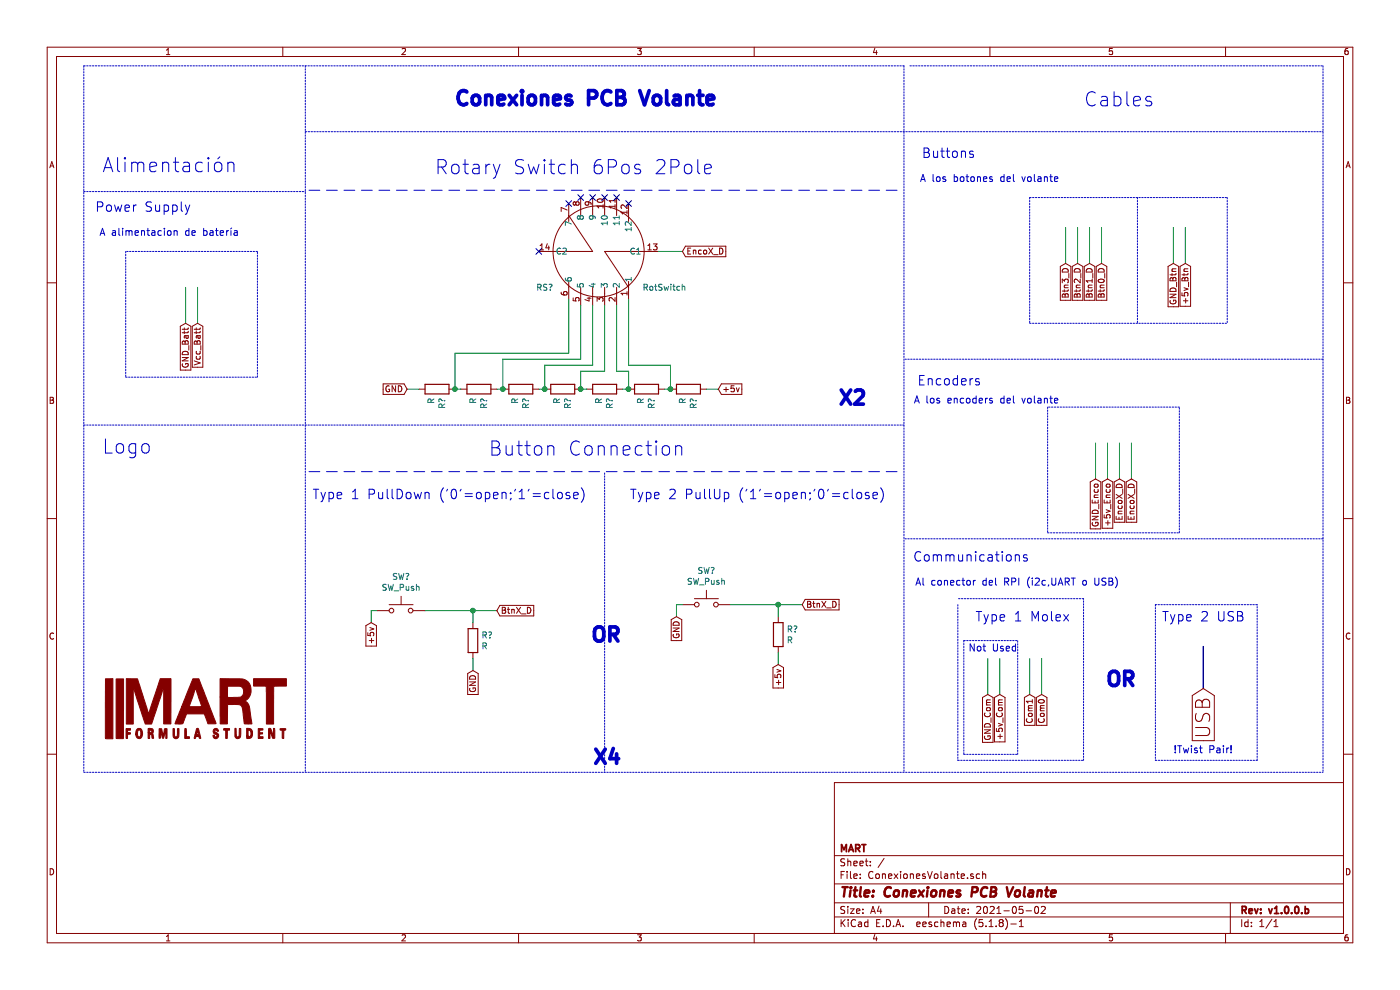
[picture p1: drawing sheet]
EESchema Schematic File Version 4
EELAYER 30 0
EELAYER END
$Descr A4 11693 8268
encoding utf-8
Sheet 1 1
Title "Conexiones PCB Volante"
Date "2021-05-02"
Rev "v1.0.0.b"
Comp "MART"
Comment1 ""
Comment2 ""
Comment3 ""
Comment4 ""
$EndDescr
$Comp
L MART:RotSwitch RS?
U 1 1
P 5000 2100
F 0 "RS?" V 5300 1650 50  0000 C CNN
F 1 "RotSwitch" V 5300 2650 50  0000 C CNN
F 2 "" H 5000 2100 50  0001 C CNN
F 3 "" H 5000 2100 50  0001 C CNN
	1    5000 2100
	0    1    1    0   
$EndComp
$Comp
L Switch:SW_Push SW?
U 1 1
P 3350 5100
F 0 "SW?" H 3350 5385 50  0000 C CNN
F 1 "SW_Push" H 3350 5294 50  0000 C CNN
F 2 "" H 3350 5300 50  0001 C CNN
F 3 "~" H 3350 5300 50  0001 C CNN
	1    3350 5100
	1    0    0    -1  
$EndComp
$Comp
L Device:R R?
U 1 1
P 3950 5350
F 0 "R?" H 4020 5396 50  0000 L CNN
F 1 "R" H 4020 5305 50  0000 L CNN
F 2 "" V 3880 5350 50  0001 C CNN
F 3 "~" H 3950 5350 50  0001 C CNN
	1    3950 5350
	1    0    0    -1  
$EndComp
Text GLabel 4150 5100 2    50   Input ~ 0
BtnX_D
Wire Wire Line
	3550 5100 3950 5100
Wire Wire Line
	3950 5100 3950 5200
Wire Wire Line
	3950 5100 4150 5100
Connection ~ 3950 5100
Text GLabel 3100 5200 3    50   Input ~ 0
+5v
Text GLabel 3950 5600 3    50   Input ~ 0
GND
Wire Wire Line
	3100 5200 3100 5100
Wire Wire Line
	3100 5100 3150 5100
Wire Wire Line
	3950 5500 3950 5600
$Comp
L Device:R R?
U 1 1
P 5750 3250
F 0 "R?" H 5820 3296 50  0000 L CNN
F 1 "R" H 5820 3205 50  0000 L CNN
F 2 "" V 5680 3250 50  0001 C CNN
F 3 "~" H 5750 3250 50  0001 C CNN
	1    5750 3250
	0    1    1    0   
$EndComp
$Comp
L Device:R R?
U 1 1
P 5400 3250
F 0 "R?" H 5470 3296 50  0000 L CNN
F 1 "R" H 5470 3205 50  0000 L CNN
F 2 "" V 5330 3250 50  0001 C CNN
F 3 "~" H 5400 3250 50  0001 C CNN
	1    5400 3250
	0    1    1    0   
$EndComp
$Comp
L Device:R R?
U 1 1
P 5050 3250
F 0 "R?" H 5120 3296 50  0000 L CNN
F 1 "R" H 5120 3205 50  0000 L CNN
F 2 "" V 4980 3250 50  0001 C CNN
F 3 "~" H 5050 3250 50  0001 C CNN
	1    5050 3250
	0    1    1    0   
$EndComp
$Comp
L Device:R R?
U 1 1
P 4700 3250
F 0 "R?" H 4770 3296 50  0000 L CNN
F 1 "R" H 4770 3205 50  0000 L CNN
F 2 "" V 4630 3250 50  0001 C CNN
F 3 "~" H 4700 3250 50  0001 C CNN
	1    4700 3250
	0    1    1    0   
$EndComp
$Comp
L Device:R R?
U 1 1
P 4350 3250
F 0 "R?" H 4420 3296 50  0000 L CNN
F 1 "R" H 4420 3205 50  0000 L CNN
F 2 "" V 4280 3250 50  0001 C CNN
F 3 "~" H 4350 3250 50  0001 C CNN
	1    4350 3250
	0    1    1    0   
$EndComp
$Comp
L Device:R R?
U 1 1
P 4000 3250
F 0 "R?" H 4070 3296 50  0000 L CNN
F 1 "R" H 4070 3205 50  0000 L CNN
F 2 "" V 3930 3250 50  0001 C CNN
F 3 "~" H 4000 3250 50  0001 C CNN
	1    4000 3250
	0    1    1    0   
$EndComp
$Comp
L Device:R R?
U 1 1
P 3650 3250
F 0 "R?" H 3720 3296 50  0000 L CNN
F 1 "R" H 3720 3205 50  0000 L CNN
F 2 "" V 3580 3250 50  0001 C CNN
F 3 "~" H 3650 3250 50  0001 C CNN
	1    3650 3250
	0    1    1    0   
$EndComp
Text GLabel 6000 3250 2    50   Input ~ 0
+5v
Text GLabel 3400 3250 0    50   Input ~ 0
GND
Wire Wire Line
	6000 3250 5900 3250
Wire Wire Line
	5600 3250 5550 3250
Wire Wire Line
	5250 3250 5200 3250
Wire Wire Line
	4900 3250 4850 3250
Wire Wire Line
	4550 3250 4500 3250
Wire Wire Line
	4200 3250 4150 3250
Wire Wire Line
	3850 3250 3800 3250
Wire Wire Line
	3500 3250 3400 3250
Wire Wire Line
	5050 3100 4850 3100
Wire Wire Line
	4850 3100 4850 3250
Connection ~ 4850 3250
Wire Wire Line
	5050 2550 5050 3100
Wire Wire Line
	4950 2550 4950 3050
Wire Wire Line
	4950 3050 4550 3050
Wire Wire Line
	4550 3050 4550 3250
Connection ~ 4550 3250
Wire Wire Line
	4850 2550 4850 3000
Wire Wire Line
	4850 3000 4200 3000
Wire Wire Line
	4200 3000 4200 3250
Connection ~ 4200 3250
Wire Wire Line
	4750 2500 4750 2950
Wire Wire Line
	4750 2950 3800 2950
Wire Wire Line
	3800 2950 3800 3250
Connection ~ 3800 3250
Wire Wire Line
	5150 3100 5250 3100
Wire Wire Line
	5250 3100 5250 3250
Wire Wire Line
	5150 2550 5150 3100
Connection ~ 5250 3250
Wire Wire Line
	5250 2500 5250 3050
Wire Wire Line
	5250 3050 5600 3050
Wire Wire Line
	5600 3050 5600 3250
Connection ~ 5600 3250
NoConn ~ 4750 1700
NoConn ~ 4850 1650
NoConn ~ 4950 1650
NoConn ~ 5050 1650
NoConn ~ 5150 1650
NoConn ~ 5250 1700
NoConn ~ 4500 2100
Text GLabel 5700 2100 2    50   Input ~ 0
EncoX_D
$Comp
L Switch:SW_Push SW?
U 1 1
P 5900 5050
F 0 "SW?" H 5900 5335 50  0000 C CNN
F 1 "SW_Push" H 5900 5244 50  0000 C CNN
F 2 "" H 5900 5250 50  0001 C CNN
F 3 "~" H 5900 5250 50  0001 C CNN
	1    5900 5050
	1    0    0    -1  
$EndComp
$Comp
L Device:R R?
U 1 1
P 6500 5300
F 0 "R?" H 6570 5346 50  0000 L CNN
F 1 "R" H 6570 5255 50  0000 L CNN
F 2 "" V 6430 5300 50  0001 C CNN
F 3 "~" H 6500 5300 50  0001 C CNN
	1    6500 5300
	1    0    0    -1  
$EndComp
Text GLabel 6700 5050 2    50   Input ~ 0
BtnX_D
Wire Wire Line
	6100 5050 6500 5050
Wire Wire Line
	6500 5050 6500 5150
Wire Wire Line
	6500 5050 6700 5050
Connection ~ 6500 5050
Text GLabel 6500 5550 3    50   Input ~ 0
+5v
Text GLabel 5650 5150 3    50   Input ~ 0
GND
Wire Wire Line
	5650 5150 5650 5050
Wire Wire Line
	5650 5050 5700 5050
Wire Wire Line
	6500 5450 6500 5550
Wire Notes Line
	700  550  7550 550 
Wire Notes Line
	700  550  700  6450
Text Notes 2550 1650 0    118  ~ 0
            Rotary Switch 6Pos 2Pole\n----------------------------------\n
Text Notes 2550 4000 0    118  ~ 0
                 Button Connection\n----------------------------------
Wire Notes Line
	5050 3950 5050 6450
Text Notes 4900 4179 2    79   ~ 0
Type 1 PullDown ('0'=open;'1'=close)
Text Notes 7400 4179 2    79   ~ 0
Type 2 PullUp ('1'=open;'0'=close)
Text GLabel 9100 2200 3    50   Input ~ 0
Btn1_D
Text GLabel 9000 2200 3    50   Input ~ 0
Btn2_D
Text GLabel 8900 2200 3    50   Input ~ 0
Btn3_D
Text GLabel 9200 2200 3    50   Input ~ 0
Btn0_D
Wire Wire Line
	5500 2100 5700 2100
Text GLabel 9800 2200 3    50   Input ~ 0
GND_Btn
Text GLabel 9900 2200 3    50   Input ~ 0
+5v_Btn
Text GLabel 9450 4000 3    50   Input ~ 0
EncoX_D
Text GLabel 9350 4000 3    50   Input ~ 0
EncoX_D
Text GLabel 9150 4000 3    50   Input ~ 0
GND_Enco
Text GLabel 9250 4000 3    50   Input ~ 0
+5v_Enco
Text GLabel 8700 5800 3    50   Input ~ 0
Com0
Text GLabel 8600 5800 3    50   Input ~ 0
Com1
Text GLabel 8250 5800 3    50   Input ~ 0
GND_Com
Text GLabel 8350 5800 3    50   Input ~ 0
+5v_Com
Wire Wire Line
	9900 2200 9900 1900
Wire Wire Line
	9800 2200 9800 1900
Wire Wire Line
	9200 2200 9200 1900
Wire Wire Line
	9100 2200 9100 1900
Wire Wire Line
	9000 2200 9000 1900
Wire Wire Line
	8900 2200 8900 1900
Wire Wire Line
	9450 4000 9450 3700
Wire Wire Line
	9350 4000 9350 3700
Wire Wire Line
	9250 4000 9250 3700
Wire Wire Line
	9150 4000 9150 3700
Wire Wire Line
	8700 5800 8700 5500
Wire Wire Line
	8600 5800 8600 5500
Wire Wire Line
	8350 5800 8350 5500
Wire Wire Line
	8250 5800 8250 5500
Wire Notes Line
	7600 550  11050 550 
Wire Notes Line
	11050 550  11050 6450
Wire Notes Line
	2550 1100 11050 1100
Wire Notes Line
	8600 2700 10250 2700
Wire Notes Line
	9500 1650 9500 2700
Wire Notes Line
	8600 1650 10250 1650
Wire Notes Line
	10250 1650 10250 2700
Wire Notes Line
	8600 1650 8600 2700
Text GLabel 10050 5750 3    118  Input ~ 0
USB
Wire Bus Line
	10050 5750 10050 5400
Wire Notes Line
	11050 3000 7550 3000
Wire Notes Line
	11050 4500 7550 4500
Wire Notes Line
	7550 550  7550 6450
Wire Notes Line
	8750 4450 9850 4450
Wire Notes Line
	9850 4450 9850 3400
Wire Notes Line
	9850 3400 8750 3400
Wire Notes Line
	8750 3400 8750 4450
Wire Notes Line
	700  6450 11050 6450
Wire Notes Line
	8000 5050 8000 6350
Wire Notes Line
	8000 6350 9050 6350
Wire Notes Line
	9050 6350 9050 5000
Wire Notes Line
	9050 5000 8000 5000
Wire Notes Line
	9650 5050 9650 6350
Wire Notes Line
	9650 6350 10500 6350
Wire Notes Line
	10500 6350 10500 5050
Wire Notes Line
	10500 5050 9650 5050
Text Notes 10400 5200 2    79   ~ 0
Type 2 USB
Text Notes 9000 5200 2    79   ~ 0
Type 1 Molex 
Text Notes 9050 900  0    118  ~ 0
Cables
Text Notes 8150 1329 2    79   ~ 0
Buttons
Text Notes 8200 3229 2    79   ~ 0
Encoders
Text Notes 9500 5750 2    118  ~ 24
OR
Text Notes 5200 5379 2    118  ~ 24
OR
Text Notes 8600 4700 2    79   ~ 0
Communications
Wire Notes Line
	700  3550 7550 3550
Text GLabel 1550 2700 3    50   Input ~ 0
GND_Batt
Text GLabel 1650 2700 3    50   Input ~ 0
Vcc_Batt
Wire Wire Line
	1650 2700 1650 2400
Wire Wire Line
	1550 2700 1550 2400
Wire Notes Line
	1050 3150 2150 3150
Wire Notes Line
	2150 3150 2150 2100
Wire Notes Line
	2150 2100 1050 2100
Wire Notes Line
	1050 2100 1050 3150
Text Notes 1600 1779 2    79   ~ 0
Power Supply
Wire Notes Line
	700  1600 2550 1600
Wire Notes Line
	2550 550  2550 6450
Text Notes 8850 1529 2    59   ~ 0
A los botones del volante\n
Text Notes 8850 3379 2    59   ~ 0
A los encoders del volante\n
Text Notes 9350 4900 2    59   ~ 0
Al conector del RPI (i2c,UART o USB)
Text Notes 2000 1979 2    59   ~ 0
A alimentacion de batería
Text Notes 7250 3400 2    118  ~ 24
X2
Text Notes 5200 6400 2    118  ~ 24
X4
Text Notes 6000 900  2    118  ~ 24
Conexiones PCB Volante
Wire Notes Line
	8050 5350 8050 6300
Wire Notes Line
	8500 6300 8500 5350
Text Notes 8500 5450 2    59   ~ 0
Not Used
Wire Notes Line
	8050 5350 8500 5350
Wire Notes Line
	8050 6300 8500 6300
Text Notes 10300 6300 2    59   ~ 0
!Twist Pair!
$Comp
L MART:LOGO #G?
U 1 1
P 1650 5950
F 0 "#G?" H 1650 5127 60  0001 C CNN
F 1 "LOGO" H 1650 6773 60  0001 C CNN
F 2 "" H 1650 5950 50  0001 C CNN
F 3 "" H 1650 5950 50  0001 C CNN
	1    1650 5950
	1    0    0    -1  
$EndComp
Text Notes 850  3800 0    118  ~ 0
Logo
Text Notes 850  1450 0    118  ~ 0
Alimentación
$EndSCHEMATC
